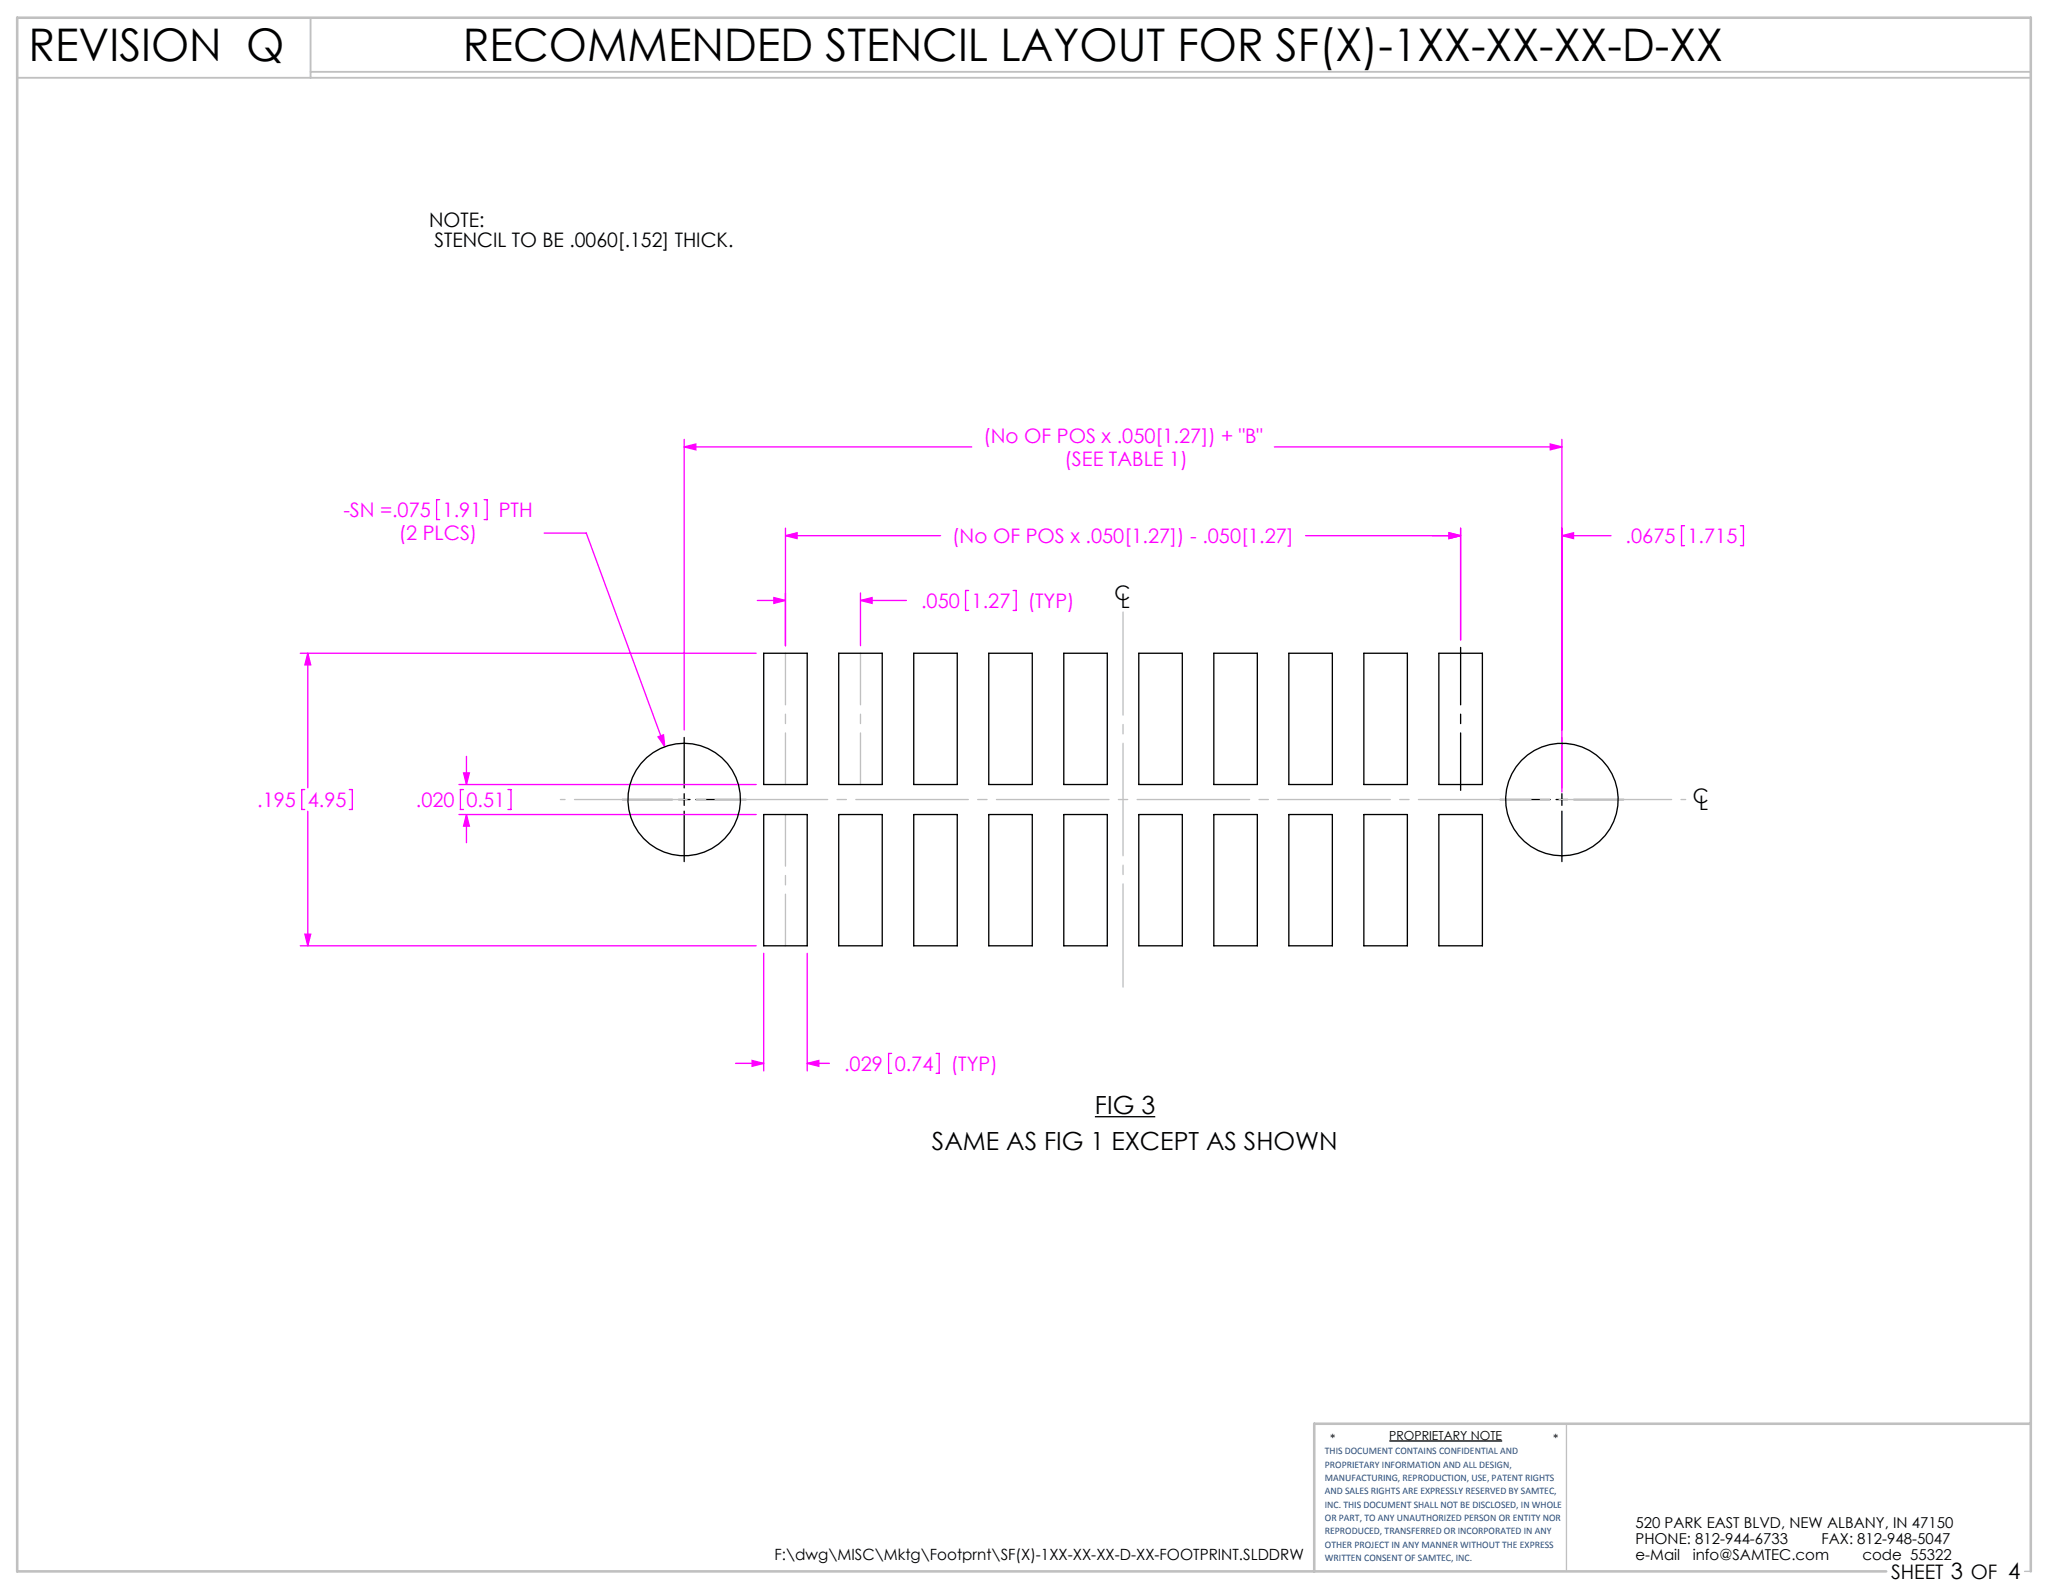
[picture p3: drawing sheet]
<svg xmlns="http://www.w3.org/2000/svg" width="279mm" height="216mm" viewBox="0 0 279 216" stroke-linecap="round" stroke-linejoin="round" font-family="sans-serif">
<g fill="none" stroke="#000" stroke-width=".18">
<path d="M92.7 99.9v6.8M211.5 99.9v6.8M84.3 108.3h6.8M91.9 108.3h1.5M92.7 107.5v1.6M92.7 109.9v6.8M94.2 108.3h6.9M203.1 108.3h6.9M210.7 108.3h1.6M211.5 107.5v1.6M211.5 109.9v6.8M213.1 108.3h6.8"/>
<path d="M148.3 151.3h8.2M188.2 195.2h15.2"/>
</g>
<path d="M212.2 192.8v20M274.2 212.8h.8" fill="none" stroke="#c0c0c0" stroke-width=".18"/>
<path d="M2.3 10.5h272.7M42.1 2.4v8.1M42.1 9.7h232.9" fill="none" stroke="#c0c0c0" stroke-width=".25"/>
<path d="M275 192.8h-97v20M255.5 212.8h-253.2v-210.4h272.7v210.4" fill="none" stroke="#c0c0c0" stroke-width=".35"/>
<g fill="none" stroke="#f0f" stroke-width=".18">
<path d="M92.7 59.5v39.4M211.5 59.5v47.8M59.5 67.7h-.4v2.7h.4M65.6 67.7h.4v2.7h-.4M73.7 72.2h5.7l10.6 28.9M92.7 60.5h38.9M92.7 60.5l1.5-.4v.8zM106.4 72.6l1.6-.4v.7zM106.4 71.5v16M106.4 72.6h21M131.2 80h-.4v2.7h.4M137.2 80h.4v2.7h-.4"/>
<path d="M172.6 60.5h38.9M176.8 72.6h21M196.2 72.2l1.6 .4-1.6 .3zM197.8 71.5v15.2M210 60.1l1.5 .4-1.5 .4zM211.5 72.6h6.7M211.5 72.6l1.6-.4v.7zM228.1 71.2h-.4v2.7h.4M235.7 71.2h.4v2.7h-.4M40.7 88.5h61.7M41.7 88.5v18.2M41.7 88.5l.4 1.6h-.8z"/>
<path d="M89.1 99.8l.8-.3 .1 1.6zM102.6 81.3h3.8M104.8 80.9l1.6 .4-1.6 .4zM116.5 81.3l1.6-.4v.8zM116.5 80.3v7.2M116.5 81.3h6.3M41.3 106.9h-.4v2.7h.4M41.7 109.9v18.2M47.3 106.9h.4v2.7h-.4M62.2 106.3h40.2M62.2 110.3h40.2M62.8 106.9h-.4v2.7h.4"/>
<path d="M62.8 104.7h.8l-.4 1.6zM63.2 102.5v3.8M63.2 110.3v3.8M63.2 110.3l.4 1.6h-.8zM68.8 106.9h.4v2.7h-.4M40.7 128.1h61.7M41.3 126.5h.8l-.4 1.6zM103.4 129.1v15.9M109.3 129.1v15.9M99.6 144h3.8M101.9 143.6l1.5 .4-1.5 .4zM109.3 144h3"/>
<path d="M109.3 144l1.6-.4v.8zM120.8 142.7h-.5v2.7h.5M126.8 142.7h.4v2.7h-.4"/>
</g>
<path d="M197.8 87.7v19.3" fill="none" stroke="#000" stroke-width=".18" stroke-dasharray="15.2 1.3 1.3 1.3" stroke-dashoffset="7.5"/>
<path d="M75.9 108.3h152.4" fill="none" stroke="#c0c0c0" stroke-width=".18" stroke-dasharray="15.2 1.3 1.3 1.3" stroke-dashoffset="-1.9"/>
<path d="M152.1 82.9v50.8" fill="none" stroke="#c0c0c0" stroke-width=".18" stroke-dasharray="15.2 1.3 1.3 1.3" stroke-dashoffset="1.3"/>
<path d="M106.4 88.5v17.8M116.5 88.5v17.8M106.4 110.3v17.8" fill="none" stroke="#c0c0c0" stroke-width=".18" stroke-dasharray="15.2 1.3 1.3 1.3" stroke-dashoffset="8.3"/>
<g fill="#f0f">
<path d="M104.8 80.9l1.6 .4-1.6 .4zM116.5 81.3l1.6-.4v.8zM106.4 72.6l1.6-.4v.7zM196.2 72.2l1.6 .4-1.6 .3z"/>
<path d="M41.7 88.5l.4 1.6h-.8zM41.3 126.5h.8l-.4 1.6zM92.7 60.5l1.5-.4v.8zM210 60.1l1.5 .4-1.5 .4zM101.9 143.6l1.5 .4-1.5 .4zM109.3 144l1.6-.4v.8zM89.1 99.8l.9 1.3-.1-1.6zM211.5 72.6l1.6-.4v.7zM196.2 72.2l1.6 .4-1.6 .3zM62.8 104.7h.8l-.4 1.6zM63.2 110.3l.4 1.6h-.8z"/>
</g>
<g fill="none" stroke="#000" stroke-width=".18">
<path d="M103.4 88.5h5.9v17.8h-5.9zM113.6 88.5h5.9v17.8h-5.9zM123.8 88.5h5.8v17.8h-5.8zM133.9 88.5h5.9v17.8h-5.9zM144.1 88.5h5.9v17.8h-5.9zM154.2 88.5h5.9v17.8h-5.9zM164.4 88.5h5.9v17.8h-5.9zM174.6 88.5h5.8v17.8h-5.8zM184.7 88.5h5.9v17.8h-5.9zM194.9 88.5h5.9v17.8h-5.9zM103.4 110.3h5.9v17.8h-5.9zM113.6 110.3h5.9v17.8h-5.9z"/>
<path d="M123.8 110.3h5.8v17.8h-5.8zM133.9 110.3h5.9v17.8h-5.9zM144.1 110.3h5.9v17.8h-5.9zM154.2 110.3h5.9v17.8h-5.9zM164.4 110.3h5.9v17.8h-5.9zM174.6 110.3h5.8v17.8h-5.8zM184.7 110.3h5.9v17.8h-5.9zM194.9 110.3h5.9v17.8h-5.9z"/>
<circle cx="92.7" cy="108.3" r="7.6"/>
<circle cx="211.5" cy="108.3" r="7.6"/>
</g>
<g font-size="6.1">
<text x="3.8" y="8.2">REVISION Q</text>
<text x="62.7" y="8.2">RECOMMENDED STENCIL LAYOUT FOR SF(X)-1XX-XX-XX-D-XX</text>
</g>
<g font-size="3.4">
<text x="126.2" y="155.7">SAME AS FIG 1 EXCEPT AS SHOWN</text>
<text x="148.3" y="150.9">FIG 3</text>
</g>
<g font-size="2.7">
<text x="58.1" y="30.8">NOTE:</text>
<text x="58.8" y="33.5">STENCIL TO BE .0060[.152] THICK.</text>
<text x="150.9" y="81.3">C</text>
<text x="151.8" y="82.3">L</text>
<text x="229.3" y="108.8">C</text>
<text x="230.1" y="109.8">L</text>
<text x="256.1" y="213.9">SHEET 3 OF 4</text>
</g>
<g font-size="2.7" fill="#f0f">
<text x="133.2" y="59.9">(No OF POS x .050[1.27]) + &quot;B&quot;</text>
<text x="144.2" y="63.1">(SEE TABLE 1)</text>
<text x="46.5" y="70">-SN =.075</text>
<text x="60" y="70">1.91</text>
<text x="67.6" y="70">PTH</text>
<text x="54" y="73.2">(2 PLCS)</text>
<text x="129" y="73.6">(No OF POS x .050[1.27]) - .050[1.27]</text>
<text x="220.2" y="73.6">.0675</text>
<text x="228.6" y="73.6">1.715</text>
<text x="124.7" y="82.3">.050</text>
<text x="131.6" y="82.3">1.27</text>
<text x="139.2" y="82.3">(TYP)</text>
<text x="34.8" y="109.3">.195</text>
<text x="41.7" y="109.3">4.95</text>
<text x="56.3" y="109.3">.020</text>
<text x="63.2" y="109.3">0.51</text>
<text x="114.3" y="145">.029</text>
<text x="121.2" y="145">0.74</text>
<text x="128.8" y="145">(TYP)</text>
</g>
<text font-size="2.1" x="104.9" y="211.3">F:\dwg\MISC\Mktg\Footprnt\SF(X)-1XX-XX-XX-D-XX-FOOTPRINT.SLDDRW</text>
<g font-size="2">
<text x="221.5" y="207">520 PARK EAST BLVD, NEW ALBANY, IN 47150</text>
<text x="221.5" y="209.2">PHONE: 812-944-6733</text>
<text x="246.7" y="209.2">FAX: 812-948-5047</text>
<text x="221.5" y="211.3">e-Mail</text>
<text x="229.3" y="211.3">info@SAMTEC.com</text>
<text x="252.2" y="211.3">code 55322</text>
</g>
<g font-size="1.7">
<text x="180.1" y="195.4">*</text>
<text x="188.2" y="195">PROPRIETARY NOTE</text>
<text x="210.4" y="195.4">*</text>
</g>
<g font-size="1.4" fill="#1f497d">
<text x="179.4" y="197">THIS DOCUMENT CONTAINS CONFIDENTIAL AND</text>
<text x="179.4" y="198.8">PROPRIETARY INFORMATION AND ALL DESIGN,</text>
<text x="179.4" y="200.6">MANUFACTURING, REPRODUCTION, USE, PATENT RIGHTS</text>
<text x="179.4" y="202.4">AND SALES RIGHTS ARE EXPRESSLY RESERVED BY SAMTEC,</text>
<text x="179.4" y="204.2">INC. THIS DOCUMENT SHALL NOT BE DISCLOSED, IN WHOLE</text>
<text x="179.4" y="206">OR PART, TO ANY UNAUTHORIZED PERSON OR ENTITY NOR</text>
<text x="179.4" y="207.8">REPRODUCED, TRANSFERRED OR INCORPORATED IN ANY</text>
<text x="179.4" y="209.6">OTHER PROJECT IN ANY MANNER WITHOUT THE EXPRESS</text>
<text x="179.4" y="211.4">WRITTEN CONSENT OF SAMTEC, INC.</text>
</g>
</svg>
